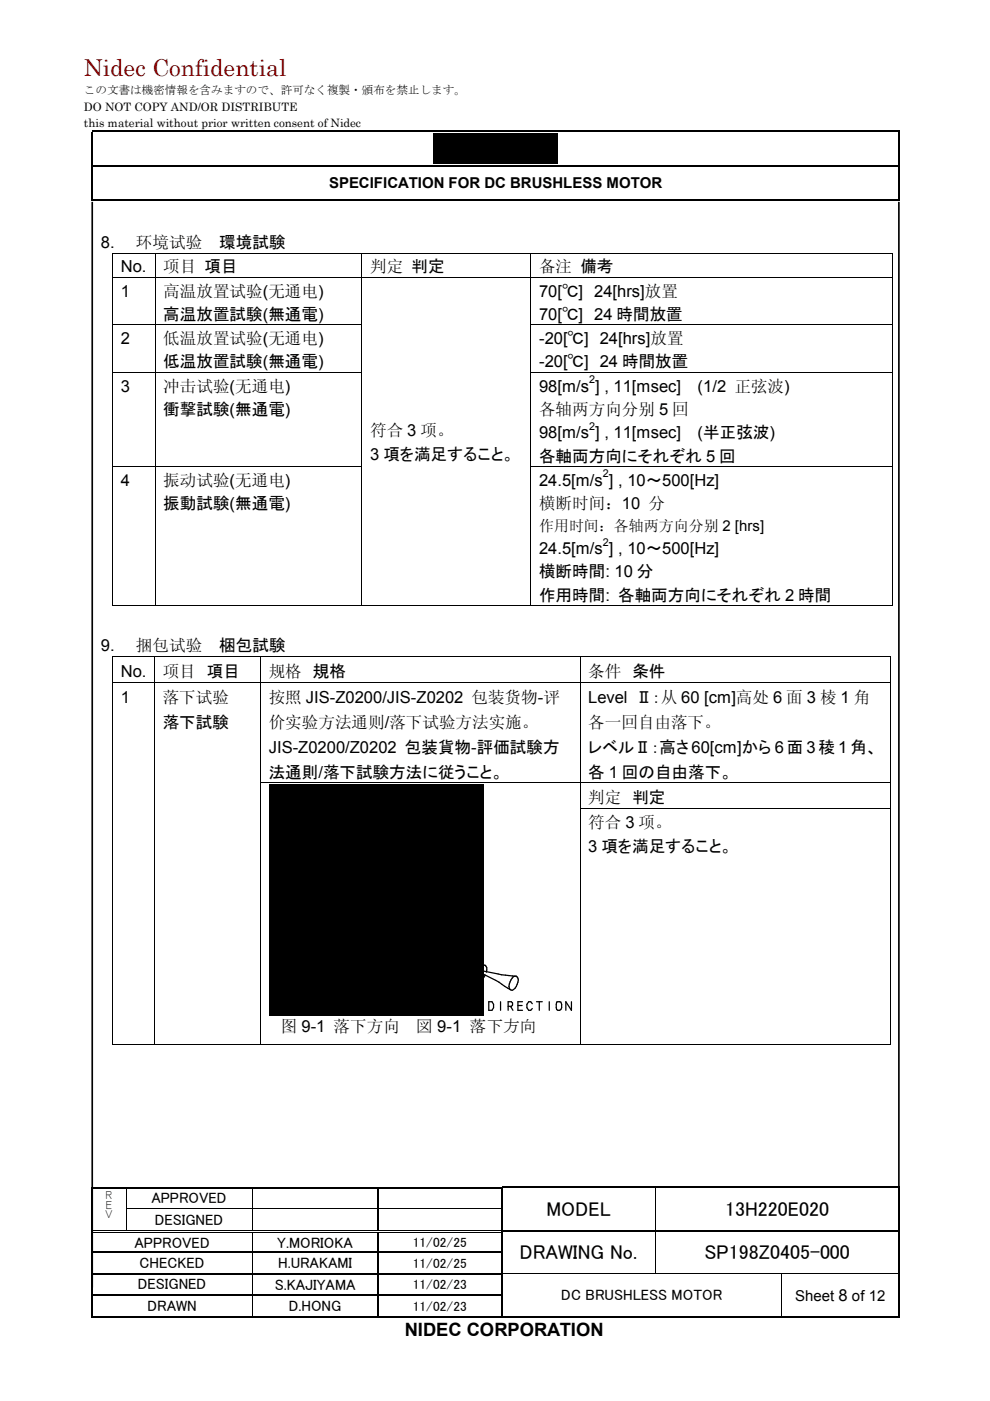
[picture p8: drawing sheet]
<svg xmlns="http://www.w3.org/2000/svg" width="210mm" height="297mm" viewBox="0 0 210 297" stroke-linecap="round" stroke-linejoin="round" font-family="sans-serif">
<g fill="#000">
<path d="M91.9 28.2h26.5v6.5h-26.5z" fill-rule="evenodd"/>
<path d="M57.2 166.2h45.4v49.1h-45.4z" fill-rule="evenodd"/>
</g>
<g fill="none" stroke="#000" stroke-width=".25">
<path d="M19.4 27.8h171.1M190.6 27.9v7M190.6 35.3v6.9M80.2 252v4.2M80.2 256.5v4.3M106.6 251.8h32.2M139.1 251.8h51.4M190.6 252v4.2M190.6 256.5v4.3M19.8 265.5h33.6M19.8 270.1h33.6M19.8 274.7h33.6"/>
<path d="M53.6 265.5h26.5M53.6 270.1h26.5M53.6 274.7h26.5M80.2 261.4v4M80.2 265.6v4.4M80.2 270.2v4.3M80.2 274.8v4.3M80.3 265.5h25.9M80.3 270.1h25.9M80.3 274.7h25.9M106.6 260.9h32.2M106.6 279.2h59"/>
<path d="M139.1 260.9h51.4M165.8 279.2h24.7M190.6 261.4v4M190.6 265.6v4.4M190.6 270.2v4.3M190.6 274.8v4.3"/>
</g>
<g fill="#000">
<path d="M19.4 34.9h.4v.4h-.4zM190.5 27.7h.3v.2h-.3zM190.5 34.9h.3v.4h-.3zM19.4 42.2h.4v.4h-.4zM23.8 53.6h.2v.2h-.2zM23.8 58.7h.2v.2h-.2zM32.8 53.6h.2v.2h-.2zM32.8 58.7h.2v.2h-.2zM76.7 53.6h.1v.2h-.1zM76.7 58.7h.1v.2h-.1zM112.5 53.6h.1v.2h-.1zM112.5 58.7h.1v.2h-.1z"/>
<path d="M189.1 53.6h.2v.2h-.2zM189.1 58.7h.2v.2h-.2zM190.5 42.2h.3v.4h-.3zM23.8 68.8h.2v.2h-.2zM23.8 78.9h.2v.1h-.2zM32.8 68.8h.2v.2h-.2zM32.8 78.9h.2v.1h-.2zM76.7 68.8h.1v.2h-.1zM76.7 78.9h.1v.1h-.1zM112.5 68.8h.1v.2h-.1zM112.5 78.9h.1v.1h-.1zM189.1 68.8h.2v.2h-.2z"/>
<path d="M189.1 78.9h.2v.1h-.2zM23.8 98.8h.2v.2h-.2zM32.8 98.8h.2v.2h-.2zM76.7 98.8h.1v.2h-.1zM112.5 98.8h.1v.2h-.1zM189.1 98.8h.2v.2h-.2zM23.7 139.1h.2v.2h-.2zM23.8 128.4h.2v.1h-.2zM32.6 139.1h.2v.2h-.2zM32.8 128.4h.2v.1h-.2zM55.2 139.1h.1v.2h-.1zM76.7 128.4h.1v.1h-.1z"/>
<path d="M112.5 128.4h.1v.1h-.1zM122.9 139.1h.2v.2h-.2zM188.8 139.1h.2v.2h-.2zM189.1 128.4h.2v.1h-.2zM23.7 144.6h.2v.1h-.2zM32.6 144.6h.2v.1h-.2zM55.2 144.6h.1v.1h-.1zM122.9 144.6h.2v.1h-.2zM188.8 144.6h.2v.1h-.2zM23.7 165.9h.2v.2h-.2zM23.7 171.4h.2v.1h-.2zM32.8 165.9h.1v.2h-.1z"/>
<path d="M32.8 171.4h.1v.1h-.1zM55.2 165.9h.1v.2h-.1zM55.2 171.4h.1v.1h-.1zM122.9 165.9h.2v.2h-.2zM122.9 171.4h.2v.1h-.2zM188.8 165.9h.2v.2h-.2zM188.8 171.4h.2v.1h-.2zM23.7 221.4h.2v.1h-.2zM32.8 221.4h.1v.1h-.1zM55.2 221.4h.1v.1h-.1zM122.9 221.4h.2v.1h-.2zM188.8 221.4h.2v.1h-.2z"/>
<path d="M19.4 251.6h.4v.4h-.4zM19.4 256.2h.4v.3h-.4zM26.7 251.6h.3v.4h-.3zM26.7 256.2h.1v.3h-.1zM53.4 251.6h.3v.4h-.3zM53.4 256.2h.1v.3h-.1zM80.1 251.6h.3v.4h-.3zM80.1 256.2h.2v.3h-.2zM106.2 251.6h.4v.4h-.4zM106.2 256.2h.4v.3h-.4zM138.8 251.9l.2 .1zM138.8 251.6h.3v.3h-.3z"/>
<path d="M138.8 256.2h.2v.3h-.2zM190.5 251.6h.3v.4h-.3zM190.5 251.6h.3v.3h-.3zM190.5 256.2h.3v.3h-.3zM19.4 260.8h.4v.6h-.4zM19.4 265.4h.4v.2h-.4zM19.4 270h.4v.2h-.4zM19.4 274.5h.4v.3h-.4zM19.4 279.1h.4v.3h-.4zM26.7 260.8h.5v.2h-.5zM26.7 261.2h.5v.1h-.5zM53.4 261.3l.1 .1z"/>
<path d="M53.4 260.8h.5v.2h-.5zM53.4 261.2h.5v.1h-.5zM53.4 265.4h.2v.2h-.2zM53.4 270h.2v.2h-.2zM53.4 274.5h.2v.3h-.2zM53.4 279.1h.3v.3h-.3zM80.1 261.3l.2 .1zM80.1 260.8h.5v.2h-.5zM80.1 261.2h.5v.1h-.5zM80.1 265.4h.2v.2h-.2zM80.1 270h.2v.2h-.2zM80.1 274.5h.2v.3h-.2z"/>
<path d="M80.1 279.1h.3v.3h-.3zM106.2 260.8h.4v.6h-.4zM106.2 265.4h.4v.2h-.4zM106.2 270h.4v.2h-.4zM106.2 274.5h.4v.3h-.4zM106.2 279.1h.4v.3h-.4zM138.8 261.1h.2v.3h-.2zM138.8 260.8h.3v.3h-.3zM138.8 265.4h.2v.2h-.2zM138.8 270h.2v.1h-.2zM165.6 270.1l.1 .1zM165.6 270h.1v.1h-.1z"/>
<path d="M165.6 274.5h.1v.3h-.1zM165.6 279.1h.2v.3h-.2zM190.5 260.8h.3v.6h-.3zM190.5 265.4h.3v.2h-.3zM190.5 270h.3v.2h-.3zM190.5 274.5h.3v.3h-.3zM190.5 279.1h.3v.3h-.3z"/>
</g>
<g fill="none" stroke="#000" stroke-width=".34">
<path d="M19.6 27.9v7M19.6 35.3v6.9M19.8 35.1h170.7M19.8 42.4h170.7M19.6 252v4.2M19.6 256.5v4.3M19.8 251.8h6.9M27 251.8h26.4M53.7 251.8h26.4M80.4 251.8h25.8M106.4 252v4.2M106.4 256.5v4.3"/>
<path d="M19.6 261.4v4M19.6 265.6v4.4M19.6 270.2v4.3M19.6 274.8v4.3M19.8 279.3h33.6M53.7 279.3h26.4M80.4 279.3h25.8M106.4 261.4v4M106.4 265.6v4.4M106.4 270.2v4.3M106.4 274.8v4.3"/>
</g>
<g fill="none" stroke="#000" stroke-width=".21">
<path d="M23.9 53.8v4.9M23.9 58.9v9.9M24 53.7h8.8M24 58.8h8.8M32.9 53.8v4.9M32.9 58.9v9.9M33 53.7h43.7M33 58.8h43.7M76.7 53.8v4.9M76.7 58.9v9.9M76.8 53.7h35.7M76.8 58.8h35.7"/>
<path d="M112.6 53.8v4.9M112.6 58.9v9.9M112.6 53.7h76.5M112.6 58.8h76.5M189.2 53.8v4.9M189.2 58.9v9.9M23.9 69v9.9M23.9 79v19.8M24 68.9h8.8M24 79h8.8M32.9 69v9.9M32.9 79v19.8"/>
<path d="M33 68.9h43.7M33 79h43.7M76.7 69v9.9M76.7 79v19.8M112.6 69v9.9M112.6 79v19.8M112.6 68.9h76.5M112.6 79h76.5M189.2 69v9.9M189.2 79v19.8M23.9 99v29.4M24 98.9h8.8"/>
<path d="M32.9 99v29.4M33 98.9h43.7M76.7 99v29.4M112.6 99v29.4M112.6 98.9h76.5M189.2 99v29.4M23.8 139.3v5.3M23.9 139.2h8.7M24 128.4h8.8M32.7 139.3v5.3M32.8 139.2h22.4M33 128.4h43.7"/>
<path d="M55.2 139.3v5.3M55.3 139.2h67.6M76.8 128.4h35.7M112.6 128.4h76.5M123 139.3v5.3M123.1 139.2h65.7M188.9 139.3v5.3M23.8 144.7v21.2M23.9 144.7h8.7M32.7 144.7v21.2M32.8 144.7h22.4M55.2 144.7v21.2"/>
<path d="M55.3 144.7h67.6M123 144.7v21.2M123.1 144.7h65.7M188.9 144.7v21.2M23.8 166.1v5.3M23.8 171.5v49.9M32.8 166.1v5.3M32.8 171.5v49.9M55.2 166.1v5.3M55.2 171.5v49.9M55.3 166h67.6M123 166.1v5.3"/>
<path d="M123 171.5v49.9M123.1 166h65.7M123.1 171.4h65.7M188.9 166.1v5.3M188.9 171.5v49.9M23.9 221.4h8.9M32.9 221.4h22.3M55.3 221.4h67.6M123.1 221.4h65.7M26.8 252v4.2M26.8 256.5v4.3M26.8 256.3h26.6"/>
<path d="M53.5 252v4.2M53.5 256.5v4.3M53.6 256.3h26.5M80.3 256.3h25.9M138.9 252v4.2M138.9 256.5v4.3M19.8 260.9h6.9M19.8 261.2h6.9M27.2 260.9h26.2M27.2 261.2h26.2M53.5 261.4v4M53.5 265.6v4.4"/>
<path d="M53.5 270.2v4.3M53.5 274.8v4.3M53.9 260.9h26.2M53.9 261.2h26.2M80.6 260.9h25.6M80.6 261.2h25.6M106.6 270h32.2M138.9 261.4v4M138.9 265.6v4.4M139 270h26.6M165.6 270.2v4.3M165.6 274.8v4.3"/>
<path d="M165.7 270h24.8"/>
</g>
<path d="M19.6 42.8v230.2M190.6 42.8v230.2" fill="none" stroke="#000" stroke-width=".35"/>
<g fill="none" stroke="#000" stroke-width=".26">
<path d="M92.2 212.8l-.2-.4h-.5l-.3 .2 .2 .5 .8 .3a.65 .65 0 0 1-.2 .8h-.5l-.4-.4M93.3 213.2h1M93.3 212.4v1.8M94.3 212.4v1.8M95.3 212.5h1v1.5l-.2 .2h-.5a1.5 1.5 0 0 1-.3-1.7zM98.5 212.8l-.4-.4h-.4l-.4 .5v.8l.4 .5h.4l.4-.4M99.4 212.4v1.8M99.9 213.2l.6 1M100.5 212.4l-1.1 1.1M102.6 204.6l-3.1 .6 2 2.2M102.6 204.6h.2a1.15 1.15 0 0 1 .3 1.5M102.6 204.6l-.3 .2a2.4 2.4 0 0 0-.8 2.7l.2 .1a1.16 1.16 0 0 0 1.2-.8"/>
<path d="M103.6 212.4h.7l.3 .5v.8l-.3 .5h-.7zM106.1 212.4v1.8M107.7 214.2v-1.8h.7l.3 .2v.5l-.4 .4 .5 .7M107.7 213.4h.7M109.2 207l-2.9-.3-3.9-.8-.3 .5a18.3 18.3 0 0 1 4.9 2.7l1.2 .7M109.2 207a.72 .72 0 0 1 .7 .8l-.1 .4a2.47 2.47 0 0 1-1.2 1.8l-.4-.2M109.2 207a2.02 2.02 0 0 0-1.2 1.6l-.1 .5 .3 .7M109.8 213.2h.9M110.8 212.4h-1v1.8h1M112.9 212.8l-.4-.4h-.4l-.4 .5v.8l.4 .5h.4l.4-.4M113.7 212.4h1.3M114.3 212.4v1.8"/>
<path d="M116.5 212.4v1.8M118 212.5h.9l.2 .4v.8l-.2 .3-.6 .2a1.5 1.5 0 0 1-.3-1.7zM121.2 212.4v1.8l-1.2-1.8v1.8"/>
</g>
<text font-size="5" fill="#f00" x="17.8" y="16.2">Nidec Confidential</text>
<g font-size="4.2">
<text x="115.9" y="257.7">MODEL</text>
<text x="153.8" y="257.7">13H220E020</text>
<text x="110.2" y="266.9">DRAWING No.</text>
<text x="149.4" y="266.9">SP198Z0405-000</text>
</g>
<text font-size="3.9" x="85.8" y="283.2">NIDEC CORPORATION</text>
<g font-size="3.5">
<text x="21.4" y="52.5">8.</text>
<text x="28.8" y="52.5">环境试验</text>
<text x="46.4" y="52.5">環境試験</text>
<text x="25.6" y="57.7">No.</text>
<text x="34.6" y="57.7">项目 項目</text>
<text x="78.5" y="57.7">判定 判定</text>
<text x="114.3" y="57.7">备注 備考</text>
<text x="25.6" y="62.9">1</text>
<text x="34.6" y="62.9">高温放置试验(无通电)</text>
<text x="114.3" y="62.9">70[℃] 24[hrs]放置</text>
<text x="34.6" y="67.8">高温放置試験(無通電)</text>
<text x="114.3" y="67.8">70[℃] 24 時間放置</text>
<text x="25.6" y="72.9">2</text>
<text x="34.6" y="72.9">低温放置试验(无通电)</text>
<text x="34.6" y="77.9">低温放置試験(無通電)</text>
<text x="114.3" y="72.9">-20[℃] 24[hrs]放置</text>
<text x="114.3" y="77.9">-20[℃] 24 時間放置</text>
<text x="25.6" y="83">3</text>
<text x="34.6" y="83">冲击试验(无通电)</text>
<text x="114.3" y="83">98[m/s ] , 11[msec]</text>
<text x="147.9" y="83">(1/2 正弦波)</text>
<text x="34.6" y="88">衝撃試験(無通電)</text>
<text x="114.3" y="88">各轴两方向分别 5 回</text>
<text x="78.5" y="92.5">符合 3 项。</text>
<text x="114.3" y="92.9">98[m/s ] , 11[msec]</text>
<text x="147.9" y="92.9">(半正弦波)</text>
<text x="78.5" y="97.5">3 項を満足すること。</text>
<text x="114.3" y="97.9">各軸両方向にそれぞれ 5 回</text>
<text x="25.6" y="103">4</text>
<text x="34.6" y="107.9">振動試験(無通電)</text>
<text x="34.6" y="103">振动试验(无通电)</text>
<text x="114.3" y="103">24.5[m/s ] , 10～500[Hz]</text>
<text x="114.3" y="107.9">横断时间：10 分</text>
<text x="114.3" y="117.5">24.5[m/s ] , 10～500[Hz]</text>
<text x="114.3" y="122.4">横断時間: 10 分</text>
<text x="114.3" y="127.4">作用時間: 各軸両方向にそれぞれ 2 時間</text>
<text x="21.4" y="138">9.</text>
<text x="25.6" y="143.5">No.</text>
<text x="28.8" y="138">捆包试验</text>
<text x="34.5" y="143.5">项目 項目</text>
<text x="46.4" y="138">梱包試験</text>
<text x="57" y="143.5">规格 規格</text>
<text x="124.7" y="143.5">条件 条件</text>
<text x="25.6" y="149">1</text>
<text x="34.5" y="149">落下试验</text>
<text x="57" y="149">按照 JIS-Z0200/JIS-Z0202 包装货物-评</text>
<text x="124.7" y="149">Level Ⅱ：从 60 [cm]高处 6 面 3 棱 1 角</text>
<text x="34.5" y="154.3">落下試験</text>
<text x="57" y="154.3">价实验方法通则/落下试验方法实施。</text>
<text x="124.7" y="154.3">各一回自由落下。</text>
<text x="57" y="159.6">JIS-Z0200/Z0202 包装貨物-評価試験方</text>
<text x="124.7" y="159.6">レベルⅡ：高さ 60[cm]から 6 面 3 稜 1 角、</text>
<text x="57" y="164.8">法通則/落下試験方法に従うこと。</text>
<text x="124.7" y="164.8">各 1 回の自由落下。</text>
<text x="124.7" y="170.3">判定 判定</text>
<text x="124.7" y="175.5">符合 3 项。</text>
<text x="124.7" y="180.7">3 項を満足すること。</text>
<text x="59.6" y="218.8">图 9-1 落下方向</text>
<text x="88.3" y="218.8">図 9-1 落下方向</text>
</g>
<g font-size="3.2">
<text x="69.8" y="39.9">SPECIFICATION FOR DC BRUSHLESS MOTOR</text>
<text x="114.3" y="112.6">作用时间：各轴两方向分别 2 [hrs]</text>
<text x="32.1" y="255.1">APPROVED</text>
<text x="32.8" y="259.6">DESIGNED</text>
<text x="28.5" y="264.5">APPROVED</text>
<text x="29.6" y="268.8">CHECKED</text>
<text x="58.8" y="264.5">Y.MORIOKA</text>
<text x="59" y="268.9">H.URAKAMI</text>
<text x="29.2" y="273.4">DESIGNED</text>
<text x="58.2" y="273.5">S.KAJIYAMA</text>
<text x="119" y="275.6">DC BRUSHLESS MOTOR</text>
<text x="168.6" y="275.8">Sheet 8 of 12</text>
<text x="31.3" y="278">DRAWN</text>
<text x="61.2" y="278">D.HONG</text>
</g>
<g font-size="2.8">
<text x="87.5" y="264.4">11/02/25</text>
<text x="87.5" y="268.8">11/02/25</text>
<text x="87.5" y="273.4">11/02/23</text>
<text x="87.5" y="278">11/02/23</text>
</g>
<g font-size="2.5">
<text x="17.8" y="20">この文書は機密情報を含みますので、許可なく複製・頒布を禁止します。</text>
<text x="17.8" y="23.5">DO NOT COPY AND/OR DISTRIBUTE</text>
<text x="17.8" y="27">this material without prior written consent of Nidec</text>
<text x="21.9" y="254.3">Ｒ</text>
<text x="21.9" y="256.4">Ｅ</text>
<text x="21.9" y="258.5">Ｖ</text>
</g>
<g font-size="2.3">
<text x="124.9" y="81.2">2</text>
<text x="124.9" y="91.1">2</text>
<text x="127.8" y="101.2">2</text>
<text x="127.8" y="115.7">2</text>
</g>
</svg>
